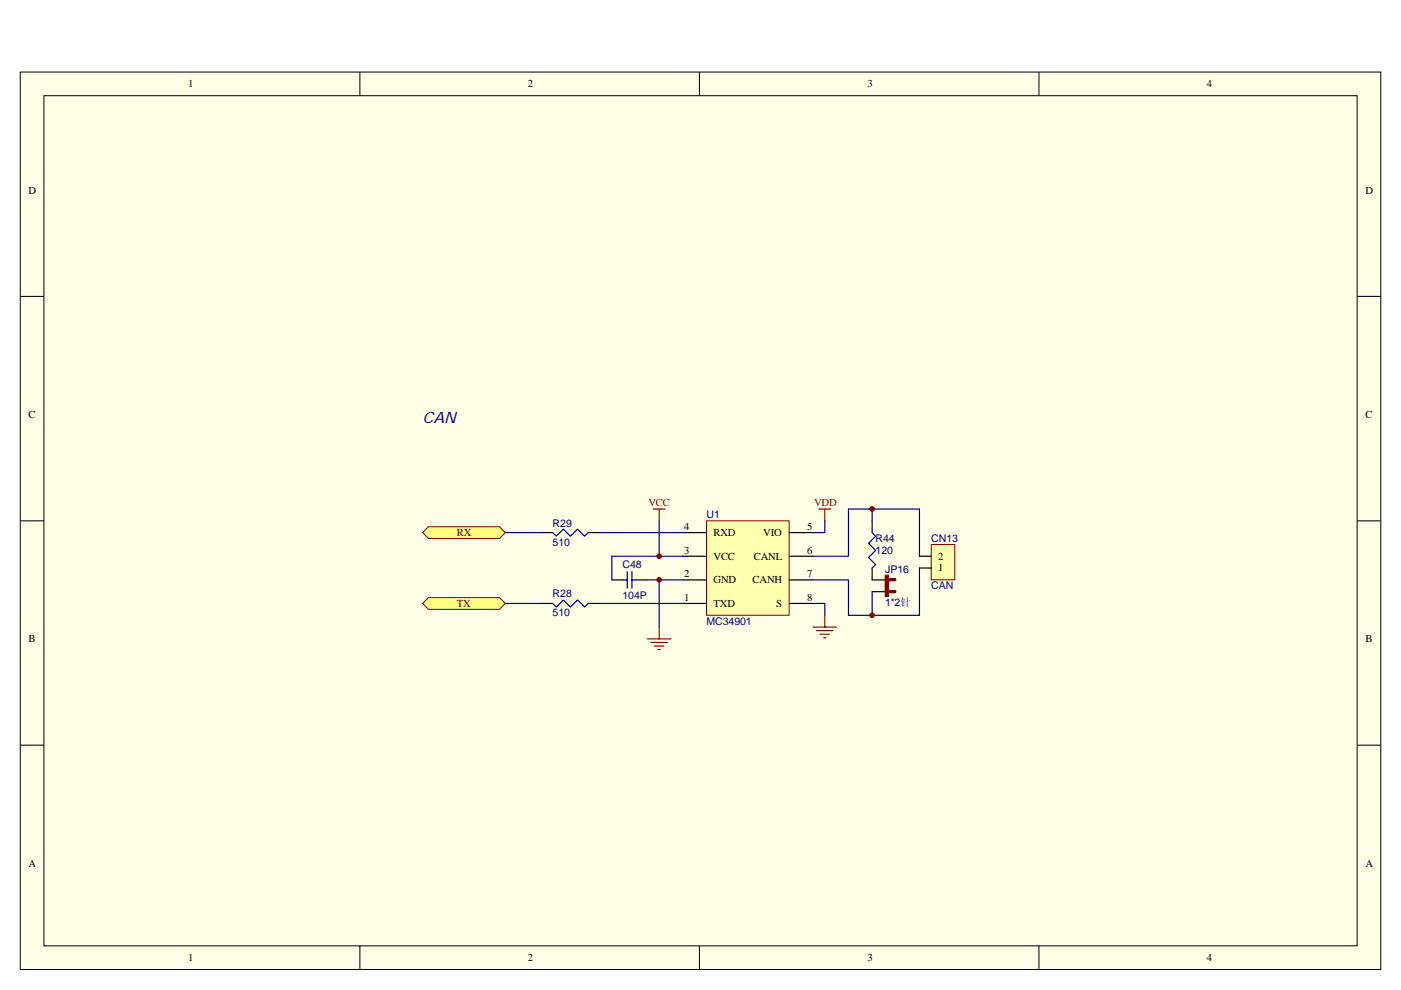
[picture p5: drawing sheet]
<svg xmlns="http://www.w3.org/2000/svg" width="297mm" height="210mm" viewBox="0 0 297 210" stroke-linecap="round" stroke-linejoin="round" font-family="sans-serif">
<path d="M4.3 15.3h288.5v190.3h-288.5z" fill="#ffffe8"/>
<g fill="none" stroke="#000" stroke-width=".21">
<path d="M4.3 15.3h288.5v190.3h-288.5zM76.3 15.3v5M148.3 15.3v5M220.3 15.3v5M9.3 20.3h278.4v180.3h-278.4zM4.3 62.9h5M287.8 62.9h5M4.3 110.5h5M287.8 110.5h5M4.3 158.1h5M287.8 158.1h5M76.3 200.6v5.1"/>
<path d="M148.3 200.6v5.1M220.3 200.6v5.1"/>
</g>
<g fill="#ffff80" stroke="#800000" stroke-width=".21">
<path d="M90.8 111.7h15.1l1.2 1.3-1.2 1.2h-15.1l-1.2-1.2z" fill-rule="evenodd"/>
<path d="M90.8 126.7h15.1l1.2 1.3-1.2 1.2h-15.1l-1.2-1.2z" fill-rule="evenodd"/>
</g>
<path d="M149.8 110.5h17.5v20h-17.5z" fill="#ffffb0"/>
<path d="M149.8 110.5h17.5v20h-17.5z" fill="none" stroke="#800000" stroke-width=".21"/>
<path d="M144.8 118h5M144.8 113h5M167.3 118h5.1M167.3 113h5.1M144.8 128h5M144.8 123h5M167.3 128h5.1M167.3 123h5.1M184.9 123h5M184.9 125.5h5" fill="none" stroke="#000" stroke-width=".25"/>
<path d="M187.7 122h.7v4.5h-.7z" fill="#800000"/>
<path d="M187.7 122h.7v4.5h-.7z" fill="none" stroke="#800000" stroke-width=".21"/>
<path d="M188.4 122.8h1.5v.4h-1.5z" fill="#000080"/>
<path d="M188.4 122.7h1.5v.5h-1.5z" fill="none" stroke="#800000" stroke-width=".21"/>
<path d="M188.4 125.3h1.5v.4h-1.5z" fill="#000080"/>
<path d="M188.4 125.2h1.5v.5h-1.5z" fill="none" stroke="#800000" stroke-width=".21"/>
<path d="M184.9 110.5v2.5M129.7 123h2.5M134.7 123h2.5M184.9 120.5v2.5" fill="none" stroke="#000" stroke-width=".25"/>
<path d="M184.9 113l.7 .7-1.5 1.5 1.5 1.5-1.5 1.5 1.5 1.5-.7 .8M132.2 123h.8M133 121.2v3.5M134 123h.7M134 121.2v3.5" fill="none" stroke="#00f" stroke-width=".25"/>
<path d="M137.2 135.5h5.1M138 136.3h3.5M138.7 137h2.1M139.5 137.8h.5M139.8 133v2.5" fill="none" stroke="#800000" stroke-width=".25"/>
<path d="M127.2 113h17.6M144.8 118h-15.1v5M184.9 108v2.5M194.9 108h-15v10h-7.5M127.2 128h17.6M137.2 123h7.6M172.4 123h7.5v7.5h15M184.9 125.5v5" fill="none" stroke="#000080" stroke-width=".25"/>
<path d="M197.5 115.5h4.9v7.5h-4.9z" fill="#ffffb0"/>
<path d="M197.4 115.5h5v7.5h-5z" fill="none" stroke="#800000" stroke-width=".21"/>
<path d="M114.7 113h2.5M124.7 113h2.5M194.9 118h2.5M114.7 128h2.5M124.7 128h2.5M194.9 120.5h2.5" fill="none" stroke="#000" stroke-width=".25"/>
<path d="M138.5 108h2.5M139.8 108v2.5M173.6 108h2.5M174.9 108v2.5M172.4 133h5M173.1 133.8h3.5M173.9 134.5h2M174.6 135.3h.5M174.9 130.5v2.5" fill="none" stroke="#800000" stroke-width=".25"/>
<path d="M117.2 113l.7 .7 1.5-1.5 1.5 1.5 1.5-1.5 1.5 1.5 .8-.7M117.2 128l.7 .8 1.5-1.5 1.5 1.5 1.5-1.5 1.5 1.5 .8-.8" fill="none" stroke="#00f" stroke-width=".25"/>
<path d="M107.1 113h7.6M139.8 110.5v7.5M174.9 110.5v2.5h-2.5M194.9 108v10M107.1 128h7.6M139.8 123v10M172.4 128h2.5v2.5M194.9 120.5v10" fill="none" stroke="#000080" stroke-width=".25"/>
<g fill="#800000" stroke="#800000" stroke-width=".21">
<circle cx="184.9" cy="107.9" r=".49"/>
<circle cx="184.9" cy="130.5" r=".49"/>
<circle cx="139.7" cy="123" r=".49"/>
<circle cx="139.7" cy="118" r=".49"/>
</g>
<text font-size="3.3" fill="#000080" x="89.6" y="89.7">CAN</text>
<g font-size="2.3">
<text x="39.9" y="18.5">1</text>
<text x="111.9" y="18.5">2</text>
<text x="183.9" y="18.5">3</text>
<text x="255.9" y="18.5">4</text>
<text x="6.1" y="41">D</text>
<text x="289.5" y="41">D</text>
<text x="6.1" y="88.6">C</text>
<text x="289.5" y="88.6">C</text>
<text x="145" y="112.4">4</text>
<text x="151.3" y="113.7">RXD</text>
<text x="161.8" y="113.7">VIO</text>
<text x="171.1" y="112.4">5</text>
<text x="145" y="117.5">3</text>
<text x="151.3" y="118.7">VCC</text>
<text x="159.8" y="118.7">CANL</text>
<text x="171.1" y="117.5">6</text>
<text x="198.9" y="118.7">2</text>
<text x="145" y="122.4">2</text>
<text x="151.3" y="123.7">GND</text>
<text x="159.6" y="123.7">CANH</text>
<text x="171.1" y="122.4">7</text>
<text x="198.9" y="121.2">1</text>
<text x="145" y="127.5">1</text>
<text x="151.3" y="128.7">TXD</text>
<text x="164.6" y="128.7">S</text>
<text x="171.1" y="127.5">8</text>
<text x="6.1" y="136.2">B</text>
<text x="289.5" y="136.2">B</text>
<text x="6.1" y="183.8">A</text>
<text x="289.5" y="183.8">A</text>
<text x="39.9" y="203.9">1</text>
<text x="111.9" y="203.9">2</text>
<text x="183.9" y="203.9">3</text>
<text x="255.9" y="203.9">4</text>
</g>
<g font-size="2.3" fill="#800000">
<text x="137.5" y="107.4">VCC</text>
<text x="172.6" y="107.4">VDD</text>
<text x="96.9" y="113.7">RX</text>
<text x="96.9" y="128.7">TX</text>
</g>
<g font-size="2.2" fill="#000080">
<text x="117.2" y="111.7">R29</text>
<text x="149.8" y="110">U1</text>
<text x="117.2" y="115.7">510</text>
<text x="185.6" y="115">R44</text>
<text x="185.6" y="117.5">120</text>
<text x="197.4" y="115">CN13</text>
<text x="132" y="120.5">C48</text>
<text x="187.7" y="121.5">JP16</text>
<text x="197.4" y="125">CAN</text>
<text x="117.2" y="126.7">R28</text>
<text x="117.2" y="130.7">510</text>
<text x="132" y="127">104P</text>
<text x="187.7" y="128.5">1*2针</text>
<text x="149.8" y="132.5">MC34901</text>
</g>
</svg>
